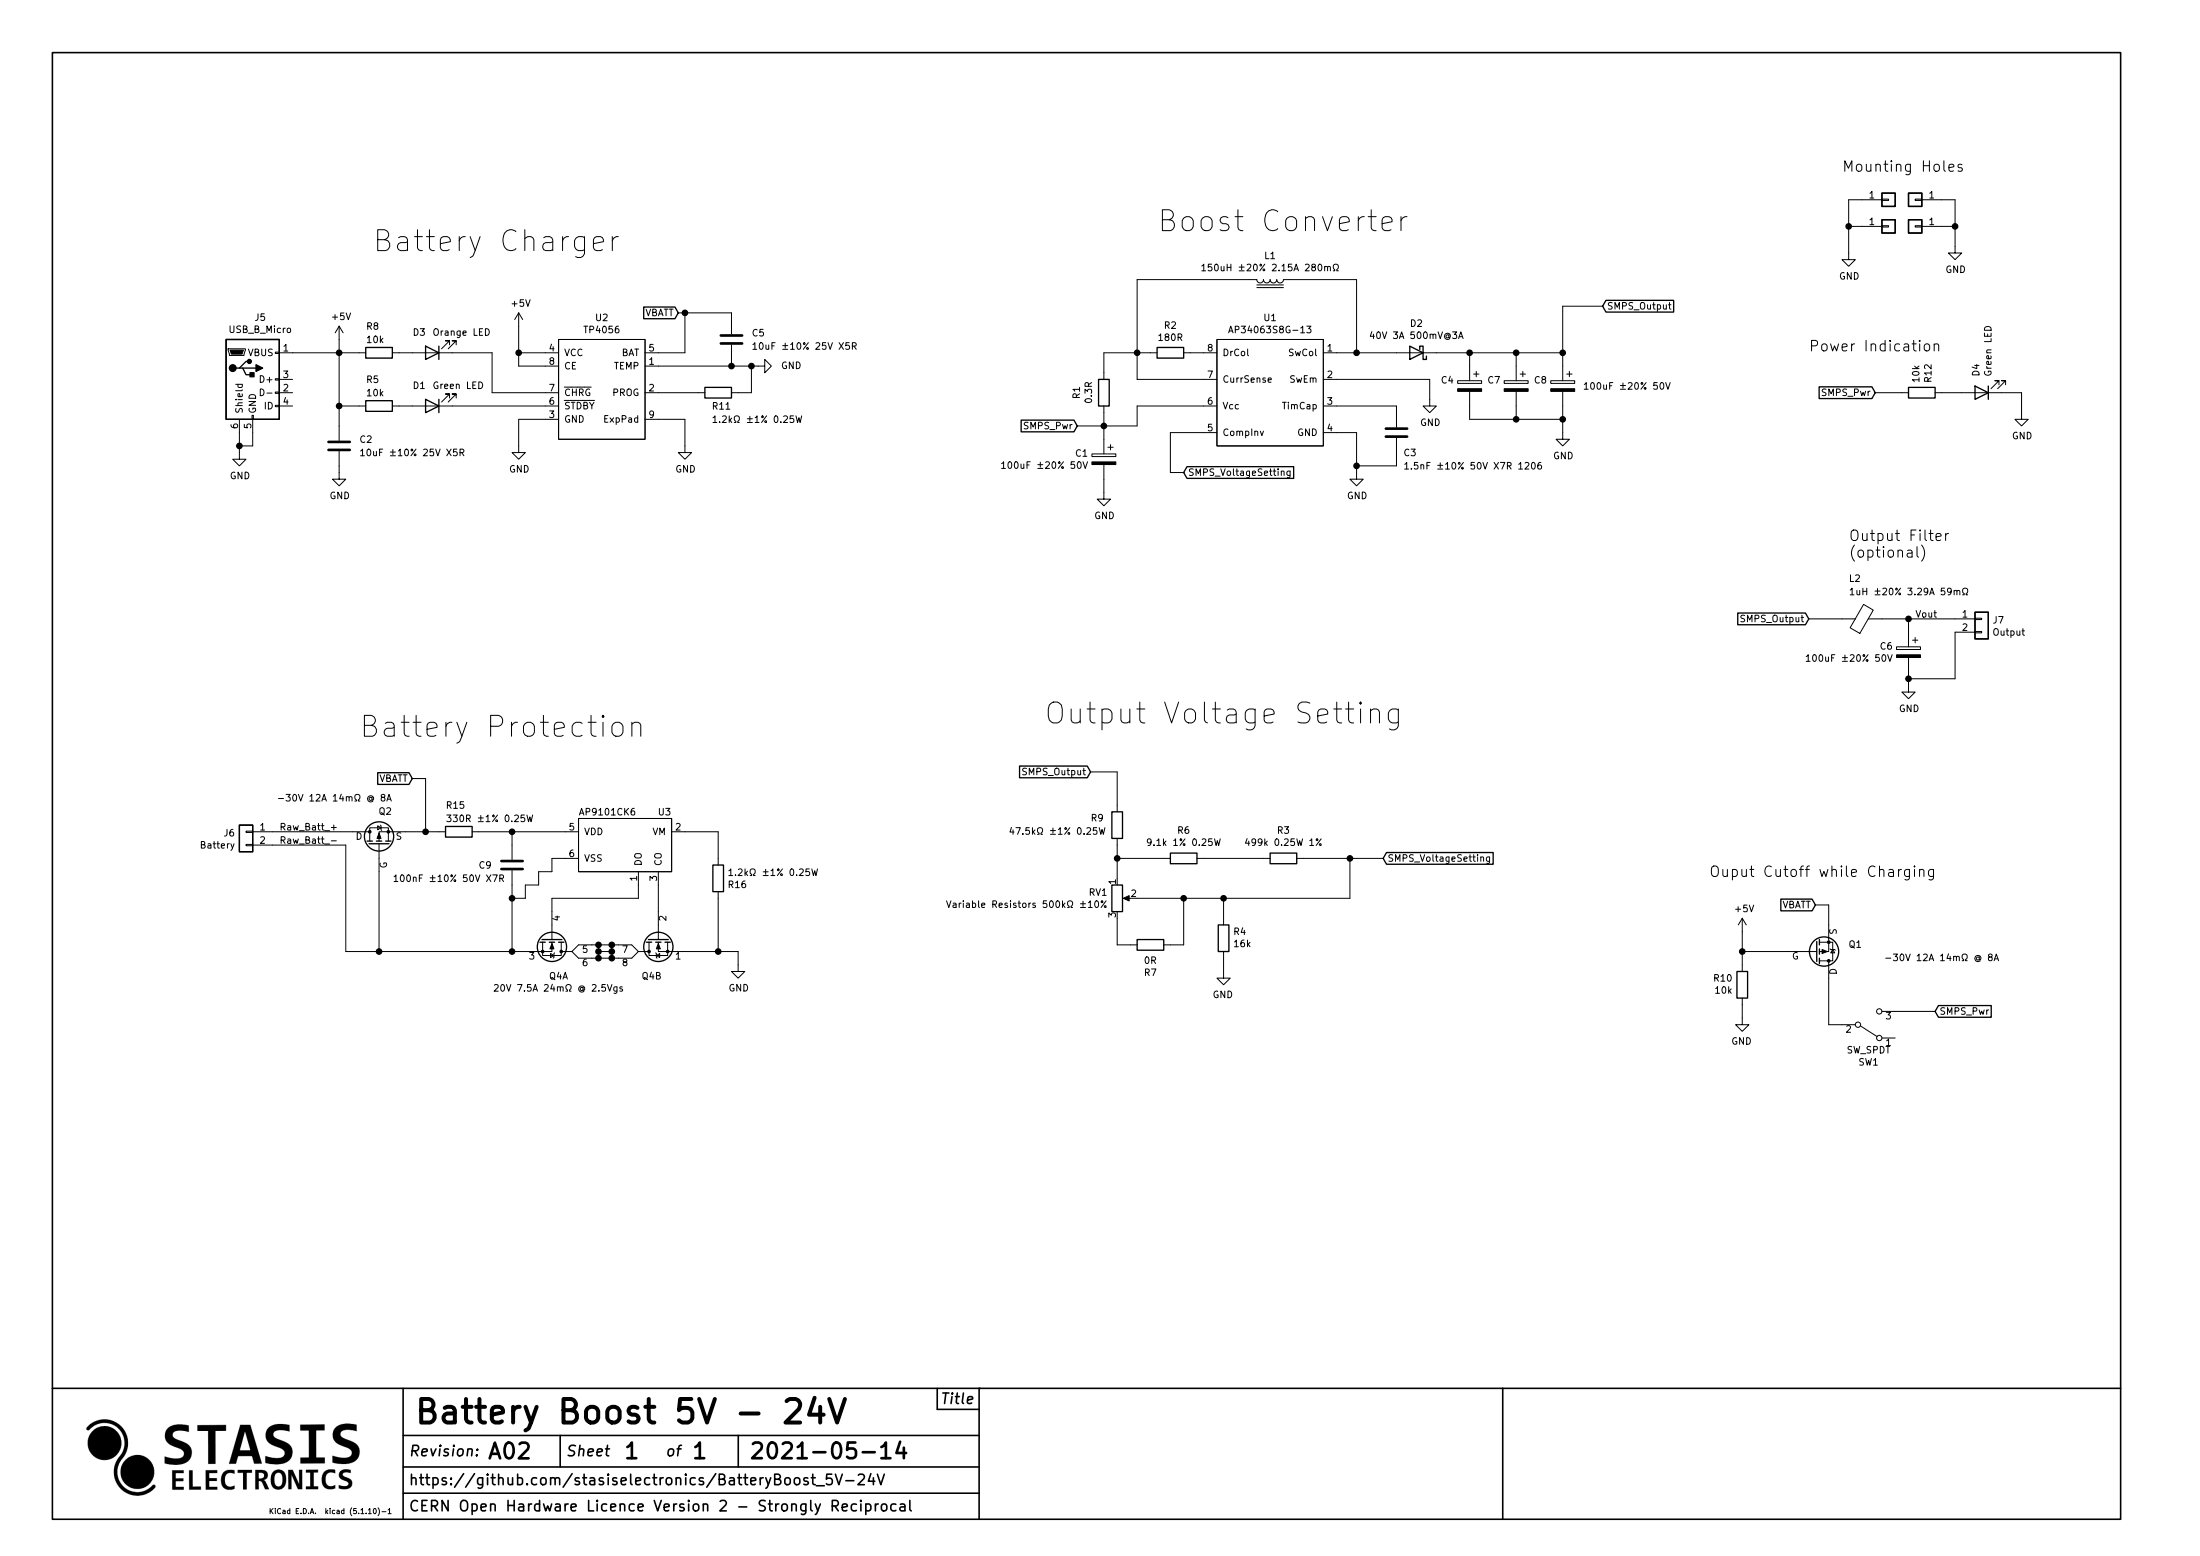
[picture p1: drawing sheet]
EESchema Schematic File Version 4
EELAYER 30 0
EELAYER END
$Descr A3 16535 11693
encoding utf-8
Sheet 1 1
Title "Battery Boost 5V - 24V"
Date "2021-05-14"
Rev "A02"
Comp ""
Comment1 "https://github.com/stasiselectronics/BatteryBoost_5V-24V"
Comment2 "CERN Open Hardware Licence Version 2 - Strongly Reciprocal"
Comment3 ""
Comment4 ""
$EndDescr
$Comp
L power:+5V #PWR011
U 1 1
P 3900 2450
F 0 "#PWR011" H 3900 2300 50  0001 C CNN
F 1 "+5V" H 3915 2623 50  0000 C CNN
F 2 "" H 3900 2450 50  0001 C CNN
F 3 "" H 3900 2450 50  0001 C CNN
	1    3900 2450
	1    0    0    -1  
$EndComp
Wire Wire Line
	3900 2450 3900 2650
Wire Wire Line
	3900 2650 4100 2650
Wire Wire Line
	4100 2750 3900 2750
Wire Wire Line
	3900 2750 3900 2650
Connection ~ 3900 2650
Wire Wire Line
	4100 3150 3900 3150
Wire Wire Line
	3900 3150 3900 3350
$Comp
L power:GND #PWR012
U 1 1
P 3900 3350
F 0 "#PWR012" H 3900 3100 50  0001 C CNN
F 1 "GND" H 3905 3177 50  0000 C CNN
F 2 "" H 3900 3350 50  0001 C CNN
F 3 "" H 3900 3350 50  0001 C CNN
	1    3900 3350
	1    0    0    -1  
$EndComp
Text GLabel 5100 2350 0    50   Input ~ 0
VBATT
$Comp
L power:GND #PWR02
U 1 1
P 1800 3400
F 0 "#PWR02" H 1800 3150 50  0001 C CNN
F 1 "GND" H 1805 3227 50  0000 C CNN
F 2 "" H 1800 3400 50  0001 C CNN
F 3 "" H 1800 3400 50  0001 C CNN
	1    1800 3400
	1    0    0    -1  
$EndComp
Wire Wire Line
	1800 3250 1800 3350
Wire Wire Line
	1800 3350 1900 3350
Wire Wire Line
	1900 3350 1900 3250
Connection ~ 1800 3350
Wire Wire Line
	1800 3350 1800 3400
$Comp
L power:GND #PWR06
U 1 1
P 9200 7300
F 0 "#PWR06" H 9200 7050 50  0001 C CNN
F 1 "GND" H 9205 7127 50  0000 C CNN
F 2 "" H 9200 7300 50  0001 C CNN
F 3 "" H 9200 7300 50  0001 C CNN
	1    9200 7300
	-1   0    0    -1  
$EndComp
Wire Wire Line
	9200 7200 9200 7300
Wire Wire Line
	9200 6750 9200 6900
$Comp
L power:GND #PWR01
U 1 1
P 13900 1900
F 0 "#PWR01" H 13900 1650 50  0001 C CNN
F 1 "GND" H 13905 1727 50  0000 C CNN
F 2 "" H 13900 1900 50  0001 C CNN
F 3 "" H 13900 1900 50  0001 C CNN
	1    13900 1900
	1    0    0    -1  
$EndComp
Wire Wire Line
	13900 1700 14000 1700
Wire Wire Line
	13900 1700 13900 1500
Wire Wire Line
	13900 1500 14000 1500
Wire Wire Line
	10750 2850 10750 3000
Wire Wire Line
	10050 2850 10750 2850
$Comp
L power:GND #PWR09
U 1 1
P 10750 3000
F 0 "#PWR09" H 10750 2750 50  0001 C CNN
F 1 "GND" H 10755 2827 50  0000 C CNN
F 2 "" H 10750 3000 50  0001 C CNN
F 3 "" H 10750 3000 50  0001 C CNN
	1    10750 3000
	1    0    0    -1  
$EndComp
Connection ~ 11050 2650
Wire Wire Line
	14600 2950 14750 2950
Wire Wire Line
	11050 2750 11050 2650
Wire Wire Line
	10800 2650 11050 2650
Connection ~ 8300 3200
Wire Wire Line
	8300 3300 8300 3200
Wire Wire Line
	8550 3200 8550 3050
Wire Wire Line
	8300 3200 8550 3200
Wire Wire Line
	8300 3100 8300 3200
Wire Wire Line
	8300 2650 8550 2650
Wire Wire Line
	8300 2800 8300 2650
Connection ~ 8550 2650
Wire Wire Line
	8550 2850 8550 2650
Wire Wire Line
	9050 2850 8550 2850
Wire Wire Line
	8550 3050 9050 3050
Wire Wire Line
	8550 2100 9400 2100
Wire Wire Line
	8550 2650 8550 2100
Wire Wire Line
	9700 2100 10200 2100
Wire Wire Line
	8650 2650 8550 2650
Wire Wire Line
	8950 2650 9050 2650
Wire Wire Line
	9050 3250 8800 3250
Wire Wire Line
	10200 2650 10500 2650
Connection ~ 10200 2650
Wire Wire Line
	10200 2100 10200 2650
Wire Wire Line
	10050 2650 10200 2650
$Comp
L power:GND #PWR04
U 1 1
P 8300 3700
F 0 "#PWR04" H 8300 3450 50  0001 C CNN
F 1 "GND" H 8305 3527 50  0000 C CNN
F 2 "" H 8300 3700 50  0001 C CNN
F 3 "" H 8300 3700 50  0001 C CNN
	1    8300 3700
	1    0    0    -1  
$EndComp
Wire Wire Line
	8300 3600 8300 3700
Wire Wire Line
	14150 4650 14350 4650
Connection ~ 14350 4650
Wire Wire Line
	14350 5050 14350 5100
Wire Wire Line
	14350 4650 14350 4750
Connection ~ 10200 3500
Wire Wire Line
	10200 3500 10200 3550
$Comp
L power:GND #PWR07
U 1 1
P 10200 3550
F 0 "#PWR07" H 10200 3300 50  0001 C CNN
F 1 "GND" H 10205 3377 50  0000 C CNN
F 2 "" H 10200 3550 50  0001 C CNN
F 3 "" H 10200 3550 50  0001 C CNN
	1    10200 3550
	1    0    0    -1  
$EndComp
Wire Wire Line
	10500 3050 10500 3100
Wire Wire Line
	10050 3050 10500 3050
Wire Wire Line
	10500 3500 10500 3400
Wire Wire Line
	10200 3500 10500 3500
Wire Wire Line
	10200 3250 10200 3500
Wire Wire Line
	10050 3250 10200 3250
Text GLabel 8100 3200 0    50   Input ~ 0
SMPS_Pwr
$Comp
L power:GND #PWR014
U 1 1
P 5150 3350
F 0 "#PWR014" H 5150 3100 50  0001 C CNN
F 1 "GND" H 5155 3177 50  0000 C CNN
F 2 "" H 5150 3350 50  0001 C CNN
F 3 "" H 5150 3350 50  0001 C CNN
	1    5150 3350
	1    0    0    -1  
$EndComp
$Comp
L power:GND #PWR05
U 1 1
P 2550 3550
F 0 "#PWR05" H 2550 3300 50  0001 C CNN
F 1 "GND" H 2555 3377 50  0000 C CNN
F 2 "" H 2550 3550 50  0001 C CNN
F 3 "" H 2550 3550 50  0001 C CNN
	1    2550 3550
	1    0    0    -1  
$EndComp
Wire Wire Line
	2550 3500 2550 3550
Wire Wire Line
	4950 2650 5150 2650
$Comp
L power:GND #PWR027
U 1 1
P 15200 3100
F 0 "#PWR027" H 15200 2850 50  0001 C CNN
F 1 "GND" H 15205 2927 50  0000 C CNN
F 2 "" H 15200 3100 50  0001 C CNN
F 3 "" H 15200 3100 50  0001 C CNN
	1    15200 3100
	1    0    0    -1  
$EndComp
Wire Wire Line
	15050 2950 15200 2950
Wire Wire Line
	15200 2950 15200 3100
Text GLabel 14550 7600 2    50   Input ~ 0
SMPS_Pwr
Wire Wire Line
	8100 3200 8300 3200
Wire Wire Line
	11050 2650 11400 2650
$Comp
L power:GND #PWR0101
U 1 1
P 11750 3250
F 0 "#PWR0101" H 11750 3000 50  0001 C CNN
F 1 "GND" H 11755 3077 50  0000 C CNN
F 2 "" H 11750 3250 50  0001 C CNN
F 3 "" H 11750 3250 50  0001 C CNN
	1    11750 3250
	1    0    0    -1  
$EndComp
Wire Wire Line
	11750 3250 11750 3150
Wire Wire Line
	11050 3050 11050 3150
Wire Wire Line
	11050 3150 11400 3150
Connection ~ 11750 3150
Wire Wire Line
	11750 3150 11750 3050
Wire Wire Line
	11750 3150 11400 3150
Wire Wire Line
	11400 3150 11400 3050
Connection ~ 11400 3150
Wire Wire Line
	11750 2750 11750 2650
Wire Wire Line
	11750 2650 11400 2650
Wire Wire Line
	11400 2650 11400 2750
Connection ~ 11400 2650
Connection ~ 11750 2650
Text GLabel 12050 2300 2    50   Input ~ 0
SMPS_Output
Wire Wire Line
	12050 2300 11750 2300
Wire Wire Line
	11750 2300 11750 2650
Wire Wire Line
	13600 4650 13850 4650
Wire Wire Line
	14350 4650 14700 4650
Wire Wire Line
	14700 4750 14700 5100
Wire Wire Line
	14700 5100 14350 5100
Connection ~ 14350 5100
Wire Wire Line
	14350 5100 14350 5150
Text GLabel 13600 4650 0    50   Input ~ 0
SMPS_Output
Wire Wire Line
	8400 6600 8400 6450
Wire Wire Line
	8400 5800 8400 6050
Text GLabel 8200 5800 0    50   Input ~ 0
SMPS_Output
Wire Wire Line
	8400 6900 8400 7100
Wire Wire Line
	8400 7100 8500 7100
Wire Wire Line
	8800 7100 8900 7100
Wire Wire Line
	8900 7100 8900 6750
Wire Wire Line
	8900 6750 8550 6750
Wire Wire Line
	9200 6750 8900 6750
Connection ~ 8900 6750
Wire Wire Line
	9500 6450 9050 6450
Wire Wire Line
	8750 6450 8400 6450
Connection ~ 8400 6450
Wire Wire Line
	8400 6450 8400 6350
Wire Wire Line
	9800 6450 10150 6450
Wire Wire Line
	10150 6450 10150 6750
Wire Wire Line
	10150 6750 9200 6750
Connection ~ 9200 6750
Wire Wire Line
	8200 5800 8400 5800
Text GLabel 8900 3550 2    50   Input ~ 0
SMPS_VoltageSetting
Wire Wire Line
	10400 6450 10150 6450
Connection ~ 10150 6450
Wire Wire Line
	8800 3250 8800 3550
Wire Wire Line
	8800 3550 8900 3550
Text Label 14400 4650 0    50   ~ 0
Vout
Wire Wire Line
	4950 3150 5150 3150
Text Notes 7850 5450 0    157  ~ 0
Output Voltage Setting
Text Notes 2800 1900 0    157  ~ 0
Battery Charger
Text Notes 8700 1750 0    157  ~ 0
Boost Converter
Text GLabel 10400 6450 2    50   Input ~ 0
SMPS_VoltageSetting
Text Notes 13600 2650 0    79   ~ 0
Power Indication
Wire Wire Line
	13100 7250 13100 7150
$Comp
L power:+5V #PWR0104
U 1 1
P 13100 7000
F 0 "#PWR0104" H 13100 6850 50  0001 C CNN
F 1 "+5V" H 13115 7173 50  0000 C CNN
F 2 "" H 13100 7000 50  0001 C CNN
F 3 "" H 13100 7000 50  0001 C CNN
	1    13100 7000
	1    0    0    -1  
$EndComp
Wire Wire Line
	13100 7000 13100 7150
Connection ~ 13100 7150
$Comp
L power:GND #PWR0105
U 1 1
P 13100 7650
F 0 "#PWR0105" H 13100 7400 50  0001 C CNN
F 1 "GND" H 13105 7477 50  0000 C CNN
F 2 "" H 13100 7650 50  0001 C CNN
F 3 "" H 13100 7650 50  0001 C CNN
	1    13100 7650
	-1   0    0    -1  
$EndComp
Wire Wire Line
	13100 7550 13100 7650
Text GLabel 13650 6800 0    50   Input ~ 0
VBATT
Wire Wire Line
	13650 6800 13750 6800
Wire Wire Line
	13750 6800 13750 6950
Wire Wire Line
	13100 7150 13450 7150
$Comp
L BatteryBoost:TP4056 U2
U 1 1
P 4100 2950
F 0 "U2" H 4525 3515 50  0000 C CNN
F 1 "TP4056" H 4525 3424 50  0000 C CNN
F 2 "BatteryBoost:SOIC-8-1EP_3.9x4.9mm_P1.27mm_EP2.29x3mm" H 4100 2950 50  0001 C CNN
F 3 "https://dlnmh9ip6v2uc.cloudfront.net/datasheets/Prototyping/TP4056.pdf" H 4100 2950 50  0001 C CNN
F 4 "C16581" H 4100 2950 50  0001 C CNN "OC"
	1    4100 2950
	1    0    0    -1  
$EndComp
$Comp
L Device:R R11
U 1 1
P 5400 2950
F 0 "R11" V 5500 3000 50  0000 R CNN
F 1 "1.2kΩ ±1% 0.25W" V 5600 3000 50  0000 R CNN
F 2 "Resistor_SMD:R_1206_3216Metric_Pad1.30x1.75mm_HandSolder" V 5330 2950 50  0001 C CNN
F 3 "~" H 5400 2950 50  0001 C CNN
F 4 "C185265" H 5400 2950 50  0001 C CNN "OC"
	1    5400 2950
	0    -1   1    0   
$EndComp
$Comp
L Connector_Generic:Conn_01x02 J6
U 1 1
P 1850 6250
F 0 "J6" H 1930 6242 50  0000 L CNN
F 1 "Battery" H 1930 6151 50  0000 L CNN
F 2 "BatteryBoost:WJ124-3.81-2P" H 1850 6250 50  0001 C CNN
F 3 "~" H 1850 6250 50  0001 C CNN
F 4 "C69811" H 1850 6250 50  0001 C CNN "OC"
	1    1850 6250
	-1   0    0    -1  
$EndComp
$Comp
L Connector:USB_B_Micro J5
U 1 1
P 1900 2850
F 0 "J5" H 1957 3317 50  0000 C CNN
F 1 "USB_B_Micro" H 1957 3226 50  0000 C CNN
F 2 "BatteryBoost:U-F-M5DD-Y-L" H 2050 2800 50  0001 C CNN
F 3 "~" H 2050 2800 50  0001 C CNN
F 4 "C91146" H 1900 2850 50  0001 C CNN "OC"
	1    1900 2850
	1    0    0    -1  
$EndComp
$Comp
L Device:R R4
U 1 1
P 9200 7050
F 0 "R4" H 9130 7004 50  0000 R CNN
F 1 "16k" H 9130 7095 50  0000 R CNN
F 2 "Resistor_SMD:R_1206_3216Metric_Pad1.30x1.75mm_HandSolder" V 9130 7050 50  0001 C CNN
F 3 "~" H 9200 7050 50  0001 C CNN
F 4 "C137383" H 9200 7050 50  0001 C CNN "OC"
	1    9200 7050
	-1   0    0    1   
$EndComp
$Comp
L Connector_Generic:Conn_01x01 J1
U 1 1
P 14200 1500
F 0 "J1" H 14280 1542 50  0001 L CNN
F 1 "Mounting Hole" H 14280 1451 50  0001 L CNN
F 2 "MountingHole:MountingHole_3.2mm_M3_DIN965_Pad_TopBottom" H 14200 1500 50  0001 C CNN
F 3 "~" H 14200 1500 50  0001 C CNN
F 4 "Do Not Order" H 14200 1500 50  0001 C CNN "OC"
	1    14200 1500
	1    0    0    -1  
$EndComp
$Comp
L Connector_Generic:Conn_01x01 J2
U 1 1
P 14200 1700
F 0 "J2" H 14280 1742 50  0001 L CNN
F 1 "Mounting Hole" H 14280 1651 50  0001 L CNN
F 2 "MountingHole:MountingHole_3.2mm_M3_DIN965_Pad_TopBottom" H 14200 1700 50  0001 C CNN
F 3 "~" H 14200 1700 50  0001 C CNN
F 4 "Do Not Order" H 14200 1700 50  0001 C CNN "OC"
	1    14200 1700
	1    0    0    -1  
$EndComp
$Comp
L Connector_Generic:Conn_01x01 J3
U 1 1
P 14400 1700
F 0 "J3" H 14480 1742 50  0001 L CNN
F 1 "Mounting Hole" H 14480 1651 50  0001 L CNN
F 2 "MountingHole:MountingHole_3.2mm_M3_DIN965_Pad_TopBottom" H 14400 1700 50  0001 C CNN
F 3 "~" H 14400 1700 50  0001 C CNN
F 4 "Do Not Order" H 14400 1700 50  0001 C CNN "OC"
	1    14400 1700
	-1   0    0    1   
$EndComp
$Comp
L Connector_Generic:Conn_01x01 J4
U 1 1
P 14400 1500
F 0 "J4" H 14480 1542 50  0001 L CNN
F 1 "Mounting Hole" H 14480 1451 50  0001 L CNN
F 2 "MountingHole:MountingHole_3.2mm_M3_DIN965_Pad_TopBottom" H 14400 1500 50  0001 C CNN
F 3 "~" H 14400 1500 50  0001 C CNN
F 4 "Do Not Order" H 14400 1500 50  0001 C CNN "OC"
	1    14400 1500
	-1   0    0    1   
$EndComp
$Comp
L BatteryBoost:Q_PMOS Q2
U 1 1
P 2850 6350
F 0 "Q2" V 3100 6250 50  0000 L CNN
F 1 "-30V 12A 14mΩ @ 8A" V 3200 6250 50  0000 L CNN
F 2 "BatteryBoost:SOP-8_3.9x4.9mm_P1.27mm" H 3050 6450 50  0001 C CNN
F 3 "~" H 2850 6350 50  0001 C CNN
F 4 "C155319" V 2850 6350 50  0001 C CNN "OC"
	1    2850 6350
	0    -1   -1   0   
$EndComp
$Comp
L Device:LED D3
U 1 1
P 3250 2650
F 0 "D3" H 3400 2500 50  0000 R CNN
F 1 "Orange LED" H 3250 2500 50  0000 R CNN
F 2 "Diode_SMD:D_1206_3216Metric_Pad1.42x1.75mm_HandSolder" H 3250 2650 50  0001 C CNN
F 3 "~" H 3250 2650 50  0001 C CNN
F 4 "C375584" V 3250 2650 50  0001 C CNN "OC"
	1    3250 2650
	-1   0    0    1   
$EndComp
$Comp
L Device:R R8
U 1 1
P 2850 2650
F 0 "R8" V 2650 2750 50  0000 R CNN
F 1 "10k" V 2750 2750 50  0000 R CNN
F 2 "Resistor_SMD:R_1206_3216Metric_Pad1.30x1.75mm_HandSolder" V 2780 2650 50  0001 C CNN
F 3 "~" H 2850 2650 50  0001 C CNN
F 4 "C136460" H 2850 2650 50  0001 C CNN "OC"
	1    2850 2650
	0    -1   1    0   
$EndComp
$Comp
L Device:R R5
U 1 1
P 2850 3050
F 0 "R5" V 2650 2950 50  0000 L CNN
F 1 "10k" V 2750 2950 50  0000 L CNN
F 2 "Resistor_SMD:R_1206_3216Metric_Pad1.30x1.75mm_HandSolder" V 2780 3050 50  0001 C CNN
F 3 "~" H 2850 3050 50  0001 C CNN
F 4 "C136460" H 2850 3050 50  0001 C CNN "OC"
	1    2850 3050
	0    1    1    0   
$EndComp
$Comp
L Device:LED D1
U 1 1
P 3250 3050
F 0 "D1" H 3400 2900 50  0000 R CNN
F 1 "Green LED" H 3250 2900 50  0000 R CNN
F 2 "Diode_SMD:D_1206_3216Metric_Pad1.42x1.75mm_HandSolder" H 3250 3050 50  0001 C CNN
F 3 "~" H 3250 3050 50  0001 C CNN
F 4 "C375461" V 3250 3050 50  0001 C CNN "OC"
	1    3250 3050
	-1   0    0    1   
$EndComp
$Comp
L Device:C C2
U 1 1
P 2550 3350
F 0 "C2" H 2700 3400 50  0000 L CNN
F 1 "10uF ±10% 25V X5R" H 2700 3300 50  0000 L CNN
F 2 "Capacitor_SMD:C_1206_3216Metric_Pad1.33x1.80mm_HandSolder" H 2588 3200 50  0001 C CNN
F 3 "~" H 2550 3350 50  0001 C CNN
F 4 "C9807" H 2550 3350 50  0001 C CNN "OC"
	1    2550 3350
	1    0    0    -1  
$EndComp
$Comp
L Device:CP C1
U 1 1
P 8300 3450
F 0 "C1" H 8415 3496 50  0000 L CNN
F 1 "100uF ±20% 50V" H 8415 3405 50  0000 L CNN
F 2 "Capacitor_SMD:CP_Elec_8x10.5" H 8338 3300 50  0001 C CNN
F 3 "~" H 8300 3450 50  0001 C CNN
F 4 "C3352" H 8300 3450 50  0001 C CNN "OC"
F 5 "" H 8300 3450 50  0001 C CNN "Note"
	1    8300 3450
	-1   0    0    -1  
$EndComp
$Comp
L Device:R R3
U 1 1
P 9650 6450
F 0 "R3" V 9857 6450 50  0000 C CNN
F 1 "499k 0.25W 1%" V 9766 6450 50  0000 C CNN
F 2 "Resistor_SMD:R_1206_3216Metric_Pad1.30x1.75mm_HandSolder" V 9580 6450 50  0001 C CNN
F 3 "~" H 9650 6450 50  0001 C CNN
F 4 "C34629" V 9650 6450 50  0001 C CNN "OC"
	1    9650 6450
	0    1    -1   0   
$EndComp
$Comp
L Device:L_Core_Iron L1
U 1 1
P 9550 2100
F 0 "L1" V 9369 2100 50  0000 C CNN
F 1 "150uH ±20% 2.15A 280mΩ" V 9460 2100 50  0000 C CNN
F 2 "BatteryBoost:Inductor_SLH_12x12x8_HandSolder" H 9550 2100 50  0001 C CNN
F 3 "~" H 9550 2100 50  0001 C CNN
F 4 "C338769" V 9550 2100 50  0001 C CNN "OC"
	1    9550 2100
	0    1    1    0   
$EndComp
$Comp
L Device:R R6
U 1 1
P 8900 6450
F 0 "R6" V 9107 6450 50  0000 C CNN
F 1 "9.1k 1% 0.25W" V 9016 6450 50  0000 C CNN
F 2 "Resistor_SMD:R_1206_3216Metric_Pad1.30x1.75mm_HandSolder" V 8830 6450 50  0001 C CNN
F 3 "~" H 8900 6450 50  0001 C CNN
F 4 "C104915" V 8900 6450 50  0001 C CNN "OC"
	1    8900 6450
	0    1    -1   0   
$EndComp
$Comp
L Connector_Generic:Conn_01x02 J7
U 1 1
P 14900 4650
F 0 "J7" H 14980 4642 50  0000 L CNN
F 1 "Output" H 14980 4551 50  0000 L CNN
F 2 "BatteryBoost:WJ124-3.81-2P" H 14900 4650 50  0001 C CNN
F 3 "~" H 14900 4650 50  0001 C CNN
F 4 "C69811" H 14900 4650 50  0001 C CNN "OC"
	1    14900 4650
	1    0    0    -1  
$EndComp
$Comp
L Device:R R1
U 1 1
P 8300 2950
F 0 "R1" V 8093 2950 50  0000 C CNN
F 1 "0.3R" V 8184 2950 50  0000 C CNN
F 2 "Resistor_SMD:R_1206_3216Metric_Pad1.30x1.75mm_HandSolder" V 8230 2950 50  0001 C CNN
F 3 "~" H 8300 2950 50  0001 C CNN
F 4 "C59882" V 8300 2950 50  0001 C CNN "OC"
	1    8300 2950
	1    0    0    -1  
$EndComp
$Comp
L Device:Ferrite_Bead L2
U 1 1
P 14000 4650
F 0 "L2" V 14300 4750 50  0000 R CNN
F 1 "1uH ±20% 3.29A 59mΩ" V 14200 4750 50  0000 R CNN
F 2 "BatteryBoost:L_2.5x2.0_Hand_Solder" H 14000 4650 50  0001 C CNN
F 3 "~" H 14000 4650 50  0001 C CNN
F 4 "C275672" V 14000 4650 50  0001 C CNN "OC"
F 5 "" V 14000 4650 50  0001 C CNN "Note"
	1    14000 4650
	0    -1   -1   0   
$EndComp
$Comp
L Device:D_Schottky D2
U 1 1
P 10650 2650
F 0 "D2" H 10650 2433 50  0000 C CNN
F 1 "40V 3A 500mV@3A" H 10650 2524 50  0000 C CNN
F 2 "Diode_SMD:D_SMB" H 10650 2650 50  0001 C CNN
F 3 "~" H 10650 2650 50  0001 C CNN
F 4 "C85099" H 10650 2650 50  0001 C CNN "OC"
	1    10650 2650
	-1   0    0    1   
$EndComp
$Comp
L Device:C C3
U 1 1
P 10500 3250
F 0 "C3" H 10550 3100 50  0000 L CNN
F 1 "1.5nF ±10% 50V X7R 1206" H 10550 3000 50  0000 L CNN
F 2 "Capacitor_SMD:C_1206_3216Metric_Pad1.33x1.80mm_HandSolder" H 10538 3100 50  0001 C CNN
F 3 "~" H 10500 3250 50  0001 C CNN
F 4 "C113904" H 10500 3250 50  0001 C CNN "OC"
	1    10500 3250
	1    0    0    -1  
$EndComp
$Comp
L Device:R R2
U 1 1
P 8800 2650
F 0 "R2" V 8593 2650 50  0000 C CNN
F 1 "180R" V 8684 2650 50  0000 C CNN
F 2 "Resistor_SMD:R_1206_3216Metric_Pad1.30x1.75mm_HandSolder" V 8730 2650 50  0001 C CNN
F 3 "~" H 8800 2650 50  0001 C CNN
F 4 "C137380" H 8800 2650 50  0001 C CNN "OC"
	1    8800 2650
	0    1    1    0   
$EndComp
$Comp
L BatteryBoost:SP34063AEN U1
U 1 1
P 9150 2650
F 0 "U1" H 9550 2915 50  0000 C CNN
F 1 "AP34063S8G-13" H 9550 2824 50  0000 C CNN
F 2 "Package_SO:SOIC-8_3.9x4.9mm_P1.27mm" H 9800 2000 50  0001 C CNN
F 3 "https://www.maxlinear.com/ds/sp34063a_ds_r211_020614.pdf" H 9800 2000 50  0001 C CNN
F 4 "C9388" H 9150 2650 50  0001 C CNN "OC"
	1    9150 2650
	1    0    0    -1  
$EndComp
$Comp
L Device:LED D4
U 1 1
P 14900 2950
F 0 "D4" V 14939 2832 50  0000 R CNN
F 1 "Green LED" V 14848 2832 50  0000 R CNN
F 2 "Diode_SMD:D_1206_3216Metric_Pad1.42x1.75mm_HandSolder" H 14900 2950 50  0001 C CNN
F 3 "~" H 14900 2950 50  0001 C CNN
F 4 "C375461" V 14900 2950 50  0001 C CNN "OC"
	1    14900 2950
	-1   0    0    1   
$EndComp
$Comp
L Device:CP C6
U 1 1
P 14350 4900
F 0 "C6" H 14465 4946 50  0000 L CNN
F 1 "100uF ±20% 50V" H 14465 4855 50  0000 L CNN
F 2 "Capacitor_SMD:CP_Elec_8x10.5" H 14388 4750 50  0001 C CNN
F 3 "~" H 14350 4900 50  0001 C CNN
F 4 "C3352" H 14350 4900 50  0001 C CNN "OC"
F 5 "" H 14350 4900 50  0001 C CNN "Note"
	1    14350 4900
	-1   0    0    -1  
$EndComp
$Comp
L Device:CP C4
U 1 1
P 11050 2900
F 0 "C4" H 11165 2946 50  0000 L CNN
F 1 "100uF ±20% 50V" H 11165 2855 50  0001 L CNN
F 2 "Capacitor_SMD:CP_Elec_8x10.5" H 11088 2750 50  0001 C CNN
F 3 "~" H 11050 2900 50  0001 C CNN
F 4 "C3352" H 11050 2900 50  0001 C CNN "OC"
F 5 "" H 11050 2900 50  0001 C CNN "Note"
	1    11050 2900
	-1   0    0    -1  
$EndComp
$Comp
L Device:CP C7
U 1 1
P 11400 2900
F 0 "C7" H 11515 2946 50  0000 L CNN
F 1 "100uF ±20% 50V" H 11515 2855 50  0001 L CNN
F 2 "Capacitor_SMD:CP_Elec_8x10.5" H 11438 2750 50  0001 C CNN
F 3 "~" H 11400 2900 50  0001 C CNN
F 4 "C3352" H 11400 2900 50  0001 C CNN "OC"
F 5 "" H 11400 2900 50  0001 C CNN "Note"
	1    11400 2900
	-1   0    0    -1  
$EndComp
$Comp
L Device:CP C8
U 1 1
P 11750 2900
F 0 "C8" H 11865 2946 50  0000 L CNN
F 1 "100uF ±20% 50V" H 11600 2900 50  0000 R CNN
F 2 "Capacitor_SMD:CP_Elec_8x10.5" H 11788 2750 50  0001 C CNN
F 3 "~" H 11750 2900 50  0001 C CNN
F 4 "C3352" H 11750 2900 50  0001 C CNN "OC"
F 5 "" H 11750 2900 50  0001 C CNN "Note"
	1    11750 2900
	-1   0    0    -1  
$EndComp
$Comp
L Device:R R9
U 1 1
P 8400 6200
F 0 "R9" H 8250 6150 50  0000 C CNN
F 1 "47.5kΩ ±1% 0.25W" H 7950 6250 50  0000 C CNN
F 2 "Resistor_SMD:R_1206_3216Metric_Pad1.30x1.75mm_HandSolder" V 8330 6200 50  0001 C CNN
F 3 "~" H 8400 6200 50  0001 C CNN
F 4 "C229655" H 8400 6200 50  0001 C CNN "OC"
	1    8400 6200
	1    0    0    1   
$EndComp
$Comp
L Device:R R7
U 1 1
P 8650 7100
F 0 "R7" V 8857 7100 50  0000 C CNN
F 1 "0R" V 8766 7100 50  0000 C CNN
F 2 "Resistor_SMD:R_1206_3216Metric_Pad1.30x1.75mm_HandSolder" V 8580 7100 50  0001 C CNN
F 3 "~" H 8650 7100 50  0001 C CNN
F 4 "C137394" H 8650 7100 50  0001 C CNN "OC"
	1    8650 7100
	0    -1   1    0   
$EndComp
$Comp
L Device:R R10
U 1 1
P 13100 7400
F 0 "R10" H 13030 7354 50  0000 R CNN
F 1 "10k" H 13030 7445 50  0000 R CNN
F 2 "Resistor_SMD:R_1206_3216Metric_Pad1.30x1.75mm_HandSolder" V 13030 7400 50  0001 C CNN
F 3 "~" H 13100 7400 50  0001 C CNN
F 4 "C136460" H 13100 7400 50  0001 C CNN "OC"
	1    13100 7400
	1    0    0    1   
$EndComp
$Comp
L BatteryBoost:Q_PMOS Q1
U 1 1
P 13650 7150
F 0 "Q1" H 13950 7100 50  0000 C CNN
F 1 "-30V 12A 14mΩ @ 8A" H 14600 7200 50  0000 C CNN
F 2 "BatteryBoost:SOP-8_3.9x4.9mm_P1.27mm" H 13850 7250 50  0001 C CNN
F 3 "~" H 13650 7150 50  0001 C CNN
F 4 "C155319" V 13650 7150 50  0001 C CNN "OC"
	1    13650 7150
	1    0    0    1   
$EndComp
$Comp
L Device:R_POT RV1
U 1 1
P 8400 6750
F 0 "RV1" H 8330 6796 50  0000 R CNN
F 1 "Variable Resistors 500kΩ ±10%" H 8330 6705 50  0000 R CNN
F 2 "BatteryBoost:Potentiometer_3296W-1-504" H 8400 6750 50  0001 C CNN
F 3 "~" H 8400 6750 50  0001 C CNN
F 4 "C118921" H 8400 6750 50  0001 C CNN "OC"
	1    8400 6750
	1    0    0    -1  
$EndComp
$Comp
L power:GND #PWR020
U 1 1
P 14350 5150
F 0 "#PWR020" H 14350 4900 50  0001 C CNN
F 1 "GND" H 14355 4977 50  0000 C CNN
F 2 "" H 14350 5150 50  0001 C CNN
F 3 "" H 14350 5150 50  0001 C CNN
	1    14350 5150
	1    0    0    -1  
$EndComp
$Comp
L Device:R R12
U 1 1
P 14450 2950
F 0 "R12" H 14380 2904 50  0000 R CNN
F 1 "10k" H 14380 2995 50  0000 R CNN
F 2 "Resistor_SMD:R_1206_3216Metric_Pad1.30x1.75mm_HandSolder" V 14380 2950 50  0001 C CNN
F 3 "~" H 14450 2950 50  0001 C CNN
F 4 "C136460" H 14450 2950 50  0001 C CNN "OC"
	1    14450 2950
	0    -1   1    0   
$EndComp
Wire Wire Line
	14250 7600 14550 7600
$Comp
L BatteryBoost:AP9101CK6 U3
U 1 1
P 4700 6350
F 0 "U3" H 5050 6600 50  0000 R CNN
F 1 "AP9101CK6" H 4350 6600 50  0000 L CNN
F 2 "Package_TO_SOT_SMD:SOT-23-6_Handsoldering" H 5150 6250 50  0001 L CNN
F 3 "" H 4250 6200 50  0001 C CNN
F 4 "C507889" H 5150 6150 50  0001 L CNN "OC"
	1    4700 6350
	1    0    0    -1  
$EndComp
$Comp
L Device:C C9
U 1 1
P 3850 6500
F 0 "C9" H 3700 6500 50  0000 R CNN
F 1 "100nF ±10% 50V X7R" H 3800 6400 50  0000 R CNN
F 2 "Capacitor_SMD:C_1206_3216Metric_Pad1.33x1.80mm_HandSolder" H 3888 6350 50  0001 C CNN
F 3 "~" H 3850 6500 50  0001 C CNN
F 4 "C82601" H 3850 6500 50  0001 C CNN "OC"
	1    3850 6500
	1    0    0    -1  
$EndComp
$Comp
L Device:R R16
U 1 1
P 5400 6600
F 0 "R16" H 5331 6554 50  0000 R CNN
F 1 "1.2kΩ ±1% 0.25W" H 5331 6645 50  0000 R CNN
F 2 "Resistor_SMD:R_1206_3216Metric_Pad1.30x1.75mm_HandSolder" V 5330 6600 50  0001 C CNN
F 3 "~" H 5400 6600 50  0001 C CNN
F 4 "C185265" H 5400 6600 50  0001 C CNN "OC"
	1    5400 6600
	-1   0    0    -1  
$EndComp
Wire Wire Line
	5150 6250 5400 6250
Wire Wire Line
	5400 6250 5400 6450
$Comp
L Device:R R15
U 1 1
P 3450 6250
F 0 "R15" V 3250 6350 50  0000 R CNN
F 1 "330R ±1% 0.25W" V 3350 6350 50  0000 R CNN
F 2 "Resistor_SMD:R_1206_3216Metric_Pad1.30x1.75mm_HandSolder" V 3380 6250 50  0001 C CNN
F 3 "~" H 3450 6250 50  0001 C CNN
F 4 "C114944" H 3450 6250 50  0001 C CNN "OC"
	1    3450 6250
	0    -1   1    0   
$EndComp
Wire Wire Line
	3600 6250 3850 6250
Wire Wire Line
	3850 6350 3850 6250
Connection ~ 3850 6250
Wire Wire Line
	3850 6250 4250 6250
Wire Wire Line
	4250 6450 4150 6450
Wire Wire Line
	2050 6250 2650 6250
Wire Wire Line
	2050 6350 2600 6350
$Comp
L power:GND #PWR0103
U 1 1
P 5550 7250
F 0 "#PWR0103" H 5550 7000 50  0001 C CNN
F 1 "GND" H 5555 7077 50  0000 C CNN
F 2 "" H 5550 7250 50  0001 C CNN
F 3 "" H 5550 7250 50  0001 C CNN
	1    5550 7250
	1    0    0    -1  
$EndComp
Wire Wire Line
	5550 7250 5550 7150
Wire Wire Line
	3050 6250 3200 6250
Text GLabel 3100 5850 0    50   Input ~ 0
VBATT
Wire Wire Line
	3100 5850 3200 5850
Wire Wire Line
	3200 5850 3200 6250
Connection ~ 3200 6250
Wire Wire Line
	3200 6250 3300 6250
$Comp
L BatteryBoost:Q_DUAL_NMOS Q4
U 1 1
P 4150 7050
F 0 "Q4" V 4433 7100 50  0000 C CNN
F 1 "20V 7.5A 24mΩ @ 2.5Vgs" V 4524 7100 50  0000 C CNN
F 2 "Package_SO:SOIC-8_3.9x4.9mm_P1.27mm" H 4350 7050 50  0001 C CNN
F 3 "~" H 4350 7050 50  0001 C CNN
F 4 "C154558" V 4615 7100 50  0001 C CNN "OC"
	1    4150 7050
	0    1    1    0   
$EndComp
$Comp
L BatteryBoost:Q_DUAL_NMOS Q4
U 2 1
P 4950 7050
F 0 "Q4" V 5233 7100 50  0000 C CNN
F 1 "20V 7.5A 24mΩ @ 2.5Vgs" V 5324 7100 50  0001 C CNN
F 2 "Package_SO:SOIC-8_3.9x4.9mm_P1.27mm" H 5150 7050 50  0001 C CNN
F 3 "~" H 5150 7050 50  0001 C CNN
F 4 "C154558" V 5415 7100 50  0001 C CNN "OC"
	2    4950 7050
	0    -1   1    0   
$EndComp
Wire Wire Line
	4150 6850 4150 6750
Wire Wire Line
	4150 6750 4800 6750
Wire Wire Line
	4800 6750 4800 6650
Wire Wire Line
	4950 6650 4950 6850
Wire Wire Line
	5150 7150 5400 7150
Wire Wire Line
	5400 7150 5400 6750
Wire Wire Line
	5400 7150 5550 7150
Connection ~ 5400 7150
Wire Wire Line
	3850 6650 3850 6750
Wire Wire Line
	3850 7150 3950 7150
Wire Wire Line
	2850 6550 2850 7150
Wire Wire Line
	2850 7150 3850 7150
Connection ~ 3850 7150
Wire Wire Line
	2600 6350 2600 7150
Wire Wire Line
	2600 7150 2850 7150
Connection ~ 2850 7150
Text Label 2100 6250 0    50   ~ 0
Raw_Batt_+
Text Label 2100 6350 0    50   ~ 0
Raw_Batt_-
Wire Wire Line
	4150 6450 4150 6550
Wire Wire Line
	4150 6550 4050 6550
Wire Wire Line
	4050 6550 4050 6650
Wire Wire Line
	4050 6650 3950 6650
Wire Wire Line
	3950 6650 3950 6750
Wire Wire Line
	3950 6750 3850 6750
Connection ~ 3850 6750
Wire Wire Line
	3850 6750 3850 7150
Wire Wire Line
	4650 7200 4600 7200
Wire Wire Line
	4450 7100 4500 7100
Wire Wire Line
	4500 7100 4500 7150
Connection ~ 4500 7100
Wire Wire Line
	4500 7100 4600 7100
Connection ~ 4500 7200
Wire Wire Line
	4500 7200 4450 7200
Wire Wire Line
	4600 7100 4600 7150
Connection ~ 4600 7100
Wire Wire Line
	4600 7100 4650 7100
Connection ~ 4600 7200
Wire Wire Line
	4600 7200 4500 7200
Wire Wire Line
	4600 7150 4500 7150
Connection ~ 4600 7150
Wire Wire Line
	4600 7150 4600 7200
Connection ~ 4500 7150
Wire Wire Line
	4500 7150 4500 7200
$Comp
L Switch:SW_SPDT SW1
U 1 1
P 14050 7700
F 0 "SW1" H 14050 7985 50  0000 C CNN
F 1 "SW_SPDT" H 14050 7894 50  0000 C CNN
F 2 "BatteryBoost:Switch_SS-12D06L5" H 14050 7700 50  0001 C CNN
F 3 "~" H 14050 7700 50  0001 C CNN
F 4 "C319015" H 14050 7700 50  0001 C CNN "OC"
	1    14050 7700
	1    0    0    1   
$EndComp
Text GLabel 14100 2950 0    50   Input ~ 0
SMPS_Pwr
Wire Wire Line
	14100 2950 14300 2950
Wire Wire Line
	13750 7700 13850 7700
Wire Wire Line
	13750 7350 13750 7700
Text Notes 13900 4200 0    79   ~ 0
Output Filter\n(optional)
Text Notes 12850 6600 0    79   ~ 0
Ouput Cutoff while Charging
Text Notes 2700 5550 0    157  ~ 0
Battery Protection
Wire Wire Line
	3000 2650 3100 2650
Wire Wire Line
	2700 3050 2550 3050
Wire Wire Line
	2550 3050 2550 2650
Wire Wire Line
	2550 2650 2700 2650
$Comp
L power:+5V #PWR0102
U 1 1
P 2550 2550
F 0 "#PWR0102" H 2550 2400 50  0001 C CNN
F 1 "+5V" H 2565 2723 50  0000 C CNN
F 2 "" H 2550 2550 50  0001 C CNN
F 3 "" H 2550 2550 50  0001 C CNN
	1    2550 2550
	1    0    0    -1  
$EndComp
Wire Wire Line
	2550 2550 2550 2650
Connection ~ 2550 2650
Wire Wire Line
	3000 3050 3100 3050
Wire Wire Line
	4100 3050 3400 3050
Wire Wire Line
	3400 2650 3700 2650
Wire Wire Line
	3700 2650 3700 2950
Wire Wire Line
	3700 2950 4100 2950
Wire Wire Line
	2550 3050 2550 3200
Connection ~ 2550 3050
Wire Wire Line
	5100 2350 5150 2350
Wire Wire Line
	5150 2350 5150 2650
$Comp
L Device:C C5
U 1 1
P 5500 2550
F 0 "C5" H 5650 2600 50  0000 L CNN
F 1 "10uF ±10% 25V X5R" H 5650 2500 50  0000 L CNN
F 2 "Capacitor_SMD:C_1206_3216Metric_Pad1.33x1.80mm_HandSolder" H 5538 2400 50  0001 C CNN
F 3 "~" H 5500 2550 50  0001 C CNN
F 4 "C9807" H 5500 2550 50  0001 C CNN "OC"
	1    5500 2550
	1    0    0    -1  
$EndComp
Wire Wire Line
	5150 2350 5500 2350
Wire Wire Line
	5500 2350 5500 2400
Connection ~ 5150 2350
$Comp
L power:GND #PWR0106
U 1 1
P 5700 2750
F 0 "#PWR0106" H 5700 2500 50  0001 C CNN
F 1 "GND" V 5700 2500 50  0000 C CNN
F 2 "" H 5700 2750 50  0001 C CNN
F 3 "" H 5700 2750 50  0001 C CNN
	1    5700 2750
	0    -1   -1   0   
$EndComp
Wire Wire Line
	5500 2750 5500 2700
Connection ~ 5500 2750
Wire Wire Line
	5500 2750 5650 2750
Wire Wire Line
	4950 2750 5500 2750
Wire Wire Line
	5150 3150 5150 3350
Wire Wire Line
	5550 2950 5650 2950
Wire Wire Line
	5650 2950 5650 2750
Connection ~ 5650 2750
Wire Wire Line
	5650 2750 5700 2750
Wire Wire Line
	5250 2950 4950 2950
Wire Wire Line
	2200 2650 2550 2650
Text Notes 13850 1300 0    79   ~ 0
Mounting Holes
$Comp
L power:GND #PWR0107
U 1 1
P 14700 1850
F 0 "#PWR0107" H 14700 1600 50  0001 C CNN
F 1 "GND" H 14705 1677 50  0000 C CNN
F 2 "" H 14700 1850 50  0001 C CNN
F 3 "" H 14700 1850 50  0001 C CNN
	1    14700 1850
	1    0    0    -1  
$EndComp
Wire Wire Line
	14600 1500 14700 1500
Wire Wire Line
	14700 1500 14700 1700
Wire Wire Line
	14700 1700 14600 1700
Wire Wire Line
	14700 1700 14700 1850
Connection ~ 14700 1700
Wire Wire Line
	13900 1900 13900 1700
Connection ~ 13900 1700
$EndSCHEMATC
